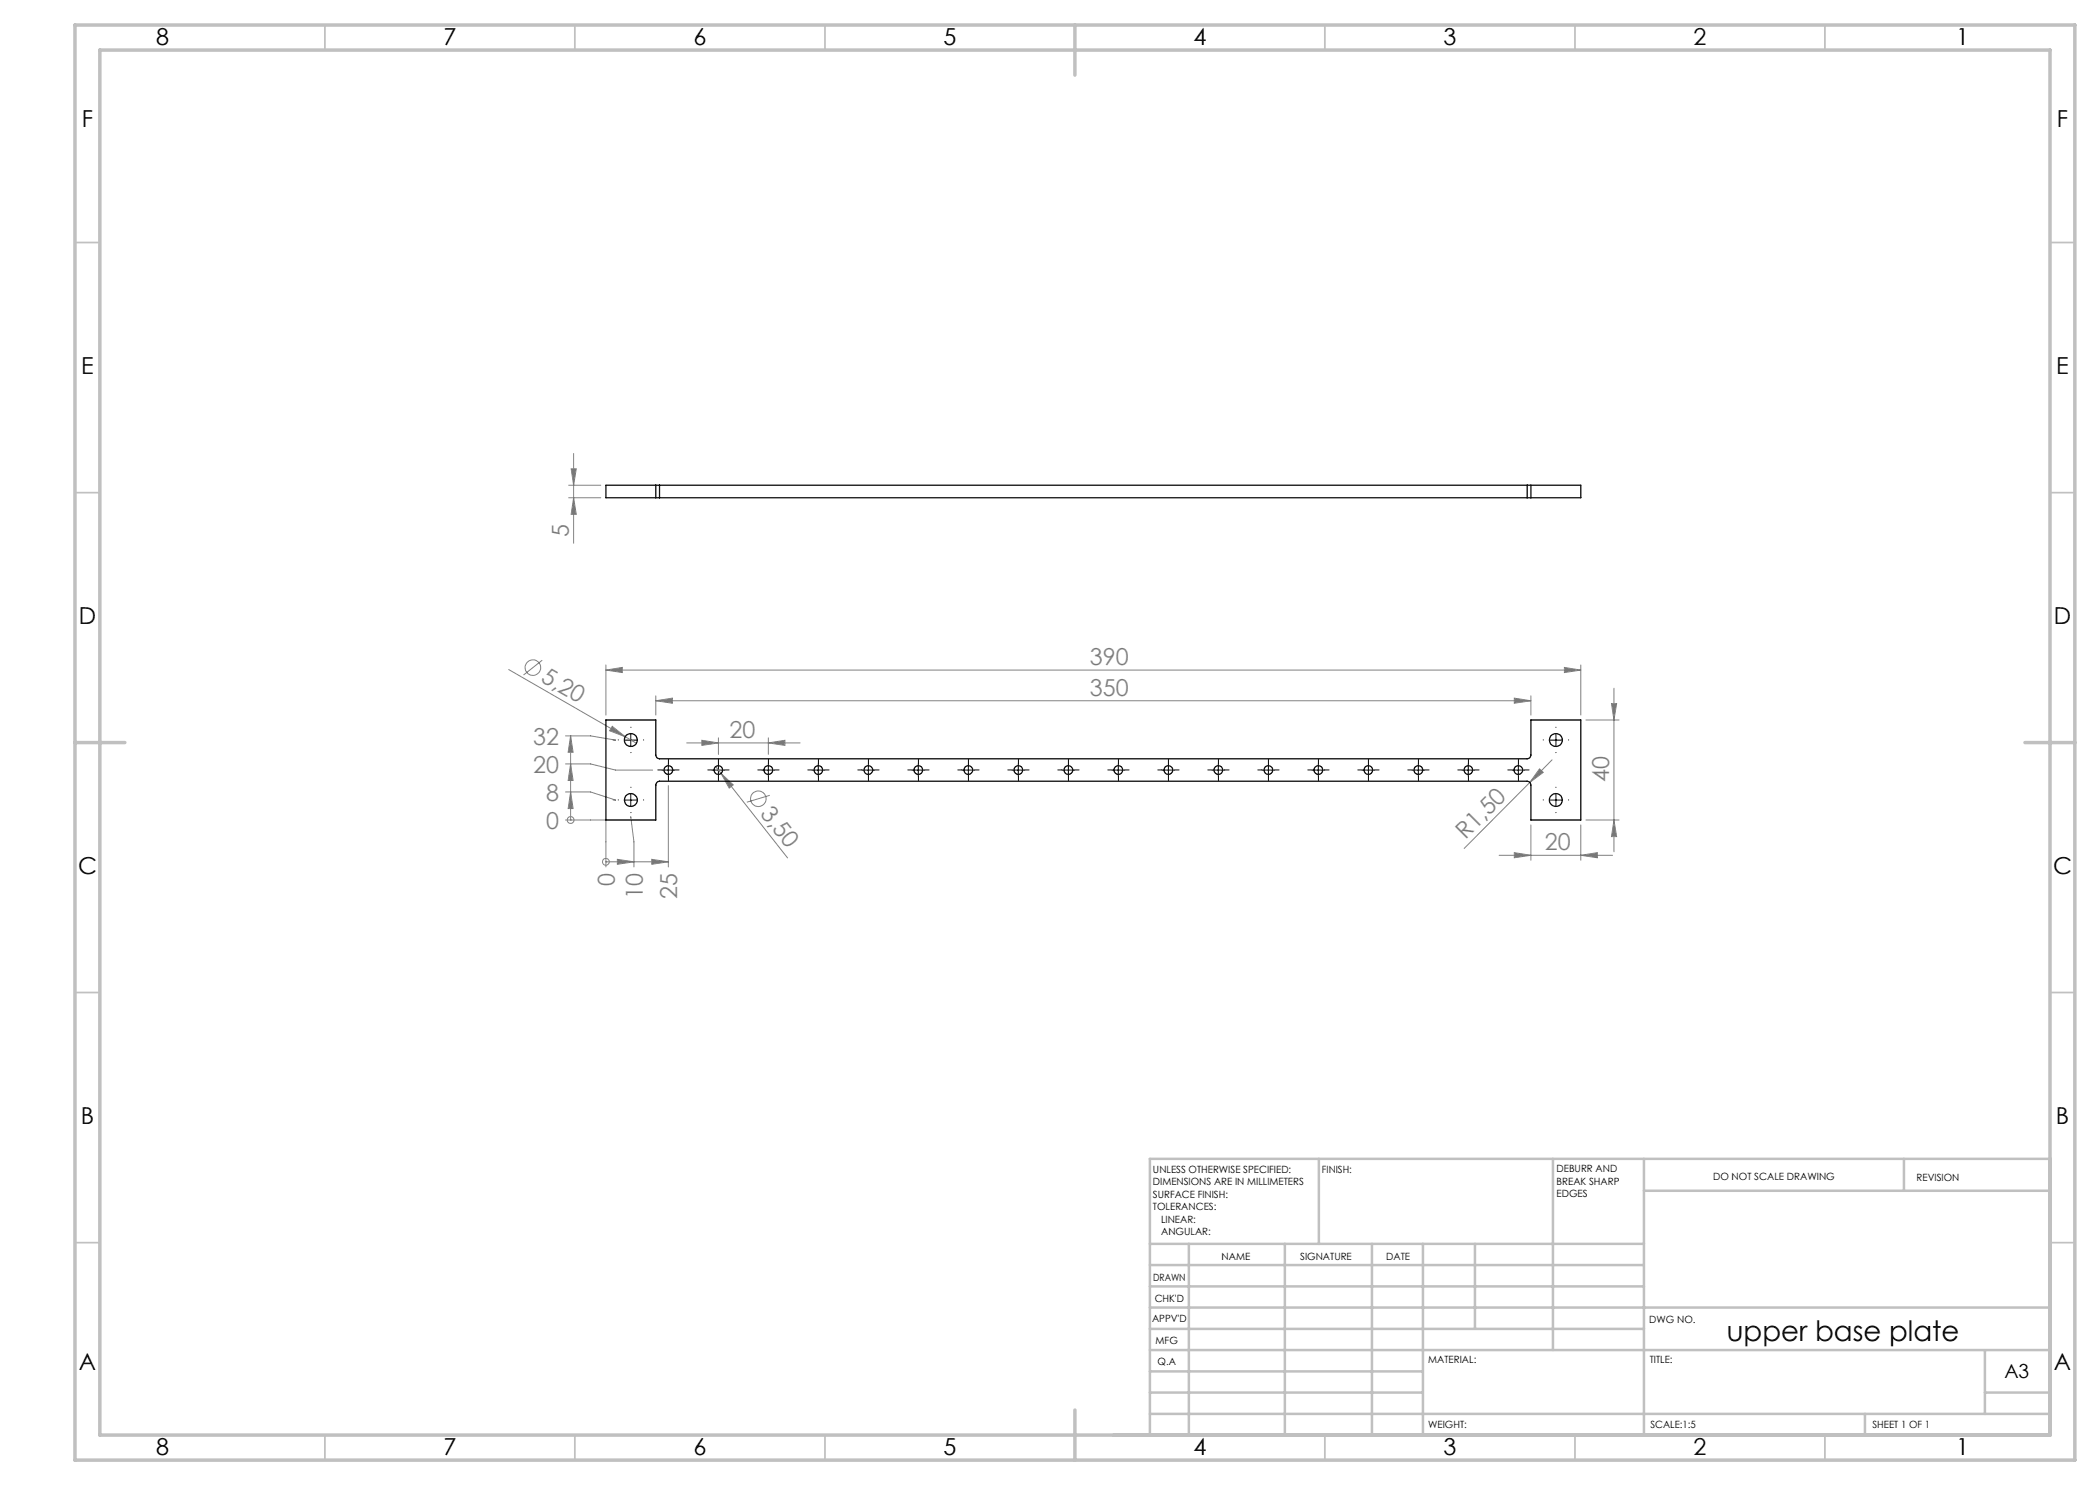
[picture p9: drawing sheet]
<svg xmlns="http://www.w3.org/2000/svg" width="420mm" height="297mm" viewBox="0 0 420 297" stroke-linecap="round" stroke-linejoin="round" font-family="sans-serif">
<g fill="none" stroke="#808080" stroke-width=".2">
<path d="M113.7 99.6h6.5M113.7 97h6.5M114.2 93.8h1.1l-.6 3.2zM114.7 90.7v18M114.7 99.6l.6 3.3h-1.1zM101.7 133.9l23.4 13.5M108.4 132l-3.7 3M121.2 134l3.3-.5v1zM121.2 133v10M121.2 134h195M131.2 139.2v3.8M302.9 139.6l3.3 .6-3.3 .4z"/>
<path d="M306.2 139.2v3.8M312.9 133.5l3.3 .5-3.3 .5zM316.2 133v10M322.8 137.7v32.7M113.1 158.4h5l5 1.6h-.5M113.1 152.8h5l5 1.2h7.4M113.1 147.2h5l5 .8h-.5M114.1 147.2v16.8M114.1 158.4l.5 3.3h-1zM114.1 152.8l.5 3.3h-1zM114.1 147.2l.5 3.3h-1zM122.4 145.3l2.7 2.1-3.2-1.2z"/>
<path d="M125.1 147.4l2.2 1.3M131.2 140.2l3.3-.6v1zM131.2 140.2h175M133.7 157.1v16.3M137.3 148.6h22.7M140.4 148.1l3.3 .5-3.3 .5zM143.1 153.3l1.1 1.4M143.7 147.6v3.3M144.2 154.7l2.4 2.3-.8 .6zM144.2 154.7l13.3 16.9M153.7 148.6l3.3-.5v1zM153.7 147.6v3.3"/>
<path d="M154 159.1l-4.6 1.3M306 156.5l-13.2 13.2M307.9 153.8l.7 .7-2.6 2zM310.4 152l-4.4 4.5M317.2 144h6.6M322.3 140.7h1l-.5 3.3zM113.1 164h8.1v9.4M114.1 164h.1M121.2 172.4h.1M121.2 172.4h12.5M123.5 171.9l3.3 .5-3.3 .5zM126.2 163.5v-.1l.6 5v5"/>
<path d="M130.4 171.9l3.3 .5-3.3 .5zM299.8 171.1h22.7M302.9 170.5l3.3 .6-3.3 .5zM306.2 165v7M316.2 171.1l3.3-.6v1.1zM316.2 165v7M317.2 164h6.6M322.8 164l.5 3.3h-1z"/>
<circle cx="106.6" cy="133.5" r="1.56"/>
<circle cx="151.7" cy="159.7" r="1.55"/>
<circle cx="114.1" cy="164" r=".69"/>
<circle cx="121.2" cy="172.4" r=".69"/>
</g>
<g fill="none" stroke="#000" stroke-width=".2" stroke-dasharray="15.2 1.3 1.3 1.3">
<path d="M123.7 148h-.1M123.7 160h-.1M126.2 145.5v-.1M126.2 150.5h.1M126.2 157.5v-.1M128.7 148h.1M128.7 160h.1M132.4 154h-.8M133.7 152.7v-.8M133.7 155.2v.9M134.9 154h.9M142.4 154h-.8"/>
<path d="M143.7 152.7v-.8M143.7 155.2v.9M144.9 154h.9M152.4 154h-.8M153.7 152.7v-.8M153.7 155.2v.9M154.9 154h.9M162.4 154h-.8M163.7 152.7v-.8M163.7 155.2v.9M164.9 154h.9M172.4 154h-.8"/>
<path d="M173.7 152.7v-.8M173.7 155.2v.9M174.9 154h.9M182.4 154h-.8M183.7 152.7v-.8M183.7 155.2v.9M184.9 154h.9M192.4 154h-.8M193.7 152.7v-.8M193.7 155.2v.9M194.9 154h.9M202.4 154h-.8"/>
<path d="M203.7 152.7v-.8M203.7 155.2v.9M204.9 154h.9M212.4 154h-.8M213.7 152.7v-.8M213.7 155.2v.9M214.9 154h.9M222.4 154h-.8M223.7 152.7v-.8M223.7 155.2v.9M224.9 154h.9M232.4 154h-.8"/>
<path d="M233.7 152.7v-.8M233.7 155.2v.9M234.9 154h.9M242.4 154h-.8M243.7 152.7v-.8M243.7 155.2v.9M244.9 154h.9M252.4 154h-.8M253.7 152.7v-.8M253.7 155.2v.9M254.9 154h.9M262.4 154h-.8"/>
<path d="M263.7 152.7v-.8M263.7 155.2v.9M264.9 154h.9M272.4 154h-.8M273.7 152.7v-.8M273.7 155.2v.9M274.9 154h.9M282.4 154h-.8M283.7 152.7v-.8M283.7 155.2v.9M284.9 154h.9M292.4 154h-.8"/>
<path d="M293.7 152.7v-.8M293.7 155.2v.9M294.9 154h.9M302.4 154h-.8M303.7 152.7v-.8M303.7 155.2v.9M304.9 154h.9M308.7 148h-.1M308.7 160h-.1M311.2 145.5v-.1M311.2 150.5h.1M311.2 157.5v-.1"/>
<path d="M313.7 148h.1M313.7 160h.1M126.2 162.5h.1M311.2 162.5h.1"/>
</g>
<g fill="none" stroke="#000" stroke-width=".2">
<path d="M124.9 148h2.5M126.2 146.8v2.5M126.2 158.7v2.6M132.4 154h2.5M133.7 152.7v2.6M142.4 154h2.5M143.7 152.7v2.6M152.4 154h2.5M153.7 152.7v2.6M162.4 154h2.5M163.7 152.7v2.6M172.4 154h2.5"/>
<path d="M173.7 152.7v2.6M182.4 154h2.5M183.7 152.7v2.6M192.4 154h2.5M193.7 152.7v2.6M202.4 154h2.5M203.7 152.7v2.6M212.4 154h2.5M213.7 152.7v2.6M222.4 154h2.5M223.7 152.7v2.6M232.4 154h2.5"/>
<path d="M233.7 152.7v2.6M242.4 154h2.5M243.7 152.7v2.6M252.4 154h2.5M253.7 152.7v2.6M262.4 154h2.5M263.7 152.7v2.6M272.4 154h2.5M273.7 152.7v2.6M282.4 154h2.5M283.7 152.7v2.6M292.4 154h2.5"/>
<path d="M293.7 152.7v2.6M302.4 154h2.5M303.7 152.7v2.6M309.9 148h2.5M311.2 146.8v2.5M311.2 158.7v2.6M124.9 160h2.5M309.9 160h2.5"/>
</g>
<g fill="none" stroke="#c0c0c0" stroke-width=".35">
<path d="M65 5v5M115 5v5M165 5v5M265 5v5M315 5v5M365 5v5M15 48.5h5M410 48.5h5M15 98.5h5M410 98.5h5M15 198.5h5M410 198.5h5"/>
<path d="M15 248.5h5M410 248.5h5M65 287v5M115 287v5M165 287v5M265 287v5M315 287v5M365 287v5"/>
</g>
<g fill="none" stroke="#c0c0c0" stroke-width=".5">
<path d="M263.8 231.8v17M310.6 231.8v38.2M328.8 231.8v55.2M328.8 238.2h81.2M380.8 231.8v6.4M410 231.8h-180v55.2M230 248.8h98.8M230 257.3h98.8M230 253h98.8M237.8 248.8v38.2M257 248.8v38.2M274.4 248.8v38.2"/>
<path d="M284.6 248.8v38.2M295 248.8v17M230 265.8h98.8M230 261.5h180M230 278.5h54.6M230 274.3h54.6M230 270h180M397 278.5h13M397 270v12.8M230 282.8h180M373 282.8v4.2"/>
</g>
<path d="M15 5h400v287h-400zM20 10h390v277h-390zM215 5v10M15 148.5h10M405 148.5h10M215 282v10" fill="none" stroke="#c0c0c0" stroke-width=".7"/>
<g fill="#808080">
<path d="M122.4 145.3l2.7 2.1-3.2-1.2z"/>
<path d="M307.9 153.8l.7 .7-2.6 2z"/>
<path d="M144.2 154.7l2.4 2.3-.8 .6z"/>
<path d="M114.1 158.4l.5 3.3h-1zM114.1 152.8l.5 3.3h-1zM114.1 147.2l.5 3.3h-1z"/>
<path d="M123.5 171.9l3.3 .5-3.3 .5zM130.4 171.9l3.3 .5-3.3 .5z"/>
<path d="M316.2 171.1l3.3-.6v1.1zM302.9 170.5l3.3 .6-3.3 .5z"/>
<path d="M153.7 148.6l3.3-.5v1zM140.4 148.1l3.3 .5-3.3 .5z"/>
<path d="M114.7 99.6l.6 3.3h-1.1zM114.2 93.8h1.1l-.6 3.2z"/>
<path d="M322.3 140.7h1l-.5 3.3zM322.8 164l.5 3.3h-1z"/>
<path d="M121.2 134l3.3-.5v1zM312.9 133.5l3.3 .5-3.3 .5zM131.2 140.2l3.3-.6v1zM302.9 139.6l3.3 .6-3.3 .4z"/>
</g>
<g fill="none" stroke="#000" stroke-width=".25">
<path d="M131.2 99.6h.7M131.2 97h.7M131.2 97v2.6M131.2 97h-10v2.6h10M131.9 99.6h173.5M131.9 97h173.5M131.9 97v2.6M305.4 99.6h.8M305.4 97h.8M305.4 97v2.6M306.2 97v2.6M306.2 97h10v2.6h-10"/>
<path d="M121.2 144h10v7a.72 .72 0 0 0 .7 .8h173.5a.72 .72 0 0 0 .8-.8v-7h10v20h-10v-7a.78 .78 0 0 0-.8-.8h-173.5a.78 .78 0 0 0-.7 .8v7h-10z"/>
<circle cx="126.2" cy="148" r="1.3"/>
<circle cx="133.7" cy="154" r=".88"/>
<circle cx="143.7" cy="154" r=".87"/>
<circle cx="153.7" cy="154" r=".88"/>
<circle cx="163.7" cy="154" r=".88"/>
<circle cx="173.7" cy="154" r=".89"/>
<circle cx="183.7" cy="154" r=".87"/>
<circle cx="193.7" cy="154" r=".87"/>
<circle cx="203.7" cy="154" r=".88"/>
<circle cx="213.7" cy="154" r=".89"/>
<circle cx="223.7" cy="154" r=".89"/>
<circle cx="233.7" cy="154" r=".88"/>
<circle cx="243.7" cy="154" r=".87"/>
<circle cx="253.7" cy="154" r=".87"/>
<circle cx="263.7" cy="154" r=".89"/>
<circle cx="273.7" cy="154" r=".88"/>
<circle cx="283.7" cy="154" r=".88"/>
<circle cx="293.7" cy="154" r=".87"/>
<circle cx="303.7" cy="154" r=".88"/>
<circle cx="311.2" cy="148" r="1.3"/>
<circle cx="126.2" cy="160" r="1.29"/>
<circle cx="311.2" cy="160" r="1.29"/>
</g>
<text font-size="5.6" x="345.4" y="268.2">upper base plate</text>
<g font-size="4.7">
<text x="31.2" y="9">8</text>
<text x="88.7" y="9">7</text>
<text x="138.7" y="9">6</text>
<text x="188.7" y="9">5</text>
<text x="238.7" y="9">4</text>
<text x="288.7" y="9">3</text>
<text x="338.7" y="9">2</text>
<text x="391.2" y="9">1</text>
<text x="16.4" y="25.5">F</text>
<text x="411.4" y="25.5">F</text>
<text x="16.3" y="74.7">E</text>
<text x="411.2" y="74.7">E</text>
<text x="15.8" y="124.7">D</text>
<text x="410.8" y="124.7">D</text>
<text x="15.6" y="174.7">C</text>
<text x="410.6" y="174.7">C</text>
<text x="16.2" y="224.7">B</text>
<text x="411.2" y="224.7">B</text>
<text x="15.8" y="274">A</text>
<text x="410.8" y="274">A</text>
<text x="31.2" y="291">8</text>
<text x="88.7" y="291">7</text>
<text x="138.7" y="291">6</text>
<text x="188.7" y="291">5</text>
<text x="238.7" y="291">4</text>
<text x="288.7" y="291">3</text>
<text x="338.7" y="291">2</text>
<text x="391.2" y="291">1</text>
</g>
<g font-size="4.7" fill="#808080">
<text x="113.7" y="107.4" transform="rotate(-90 113.7 107.4)">5</text>
<text x="108" y="136.3" transform="rotate(30 108 136.3)">5,20</text>
<text x="218" y="133">390</text>
<text x="218" y="139.1">350</text>
<text x="106.7" y="148.9">32</text>
<text x="145.9" y="147.5">20</text>
<text x="106.7" y="154.5">20</text>
<text x="109.2" y="160.1">8</text>
<text x="321.8" y="156.5" transform="rotate(-90 321.8 156.5)">40</text>
<text x="109.2" y="165.8">0</text>
<text x="151.9" y="162.8" transform="rotate(52 151.9 162.8)">3,50</text>
<text x="293.1" y="168" transform="rotate(-45 293.1 168)">R1,50</text>
<text x="309" y="170">20</text>
<text x="123" y="177.2" transform="rotate(-90 123 177.2)">0</text>
<text x="128.6" y="179.8" transform="rotate(-90 128.6 179.8)">10</text>
<text x="135.5" y="179.8" transform="rotate(-90 135.5 179.8)">25</text>
</g>
<text font-size="3.9" x="400.9" y="275.5">A3</text>
<g font-size="2">
<text x="230.6" y="234.6">UNLESS OTHERWISE SPECIFIED:</text>
<text x="230.6" y="237.1">DIMENSIONS ARE IN MILLIMETERS</text>
<text x="230.6" y="239.6">SURFACE FINISH:</text>
<text x="264.4" y="234.6">FINISH:</text>
<text x="311.3" y="234.5">DEBURR AND</text>
<text x="311.3" y="237">BREAK SHARP</text>
<text x="311.3" y="239.5">EDGES</text>
<text x="342.6" y="236">DO NOT SCALE DRAWING</text>
<text x="383.3" y="236.2">REVISION</text>
<text x="230.6" y="242.1">TOLERANCES:</text>
<text x="232.2" y="244.6">LINEAR:</text>
<text x="232.2" y="247.1">ANGULAR:</text>
<text x="244.3" y="252">NAME</text>
<text x="260" y="251.9">SIGNATURE</text>
<text x="277.2" y="251.9">DATE</text>
<text x="230.6" y="256.1">DRAWN</text>
<text x="230.9" y="260.3">CHK'D</text>
<text x="230.4" y="264.4">APPV'D</text>
<text x="231.1" y="268.8">MFG</text>
<text x="329.8" y="264.6">DWG NO.</text>
<text x="231.5" y="273">Q.A</text>
<text x="285.6" y="272.5">MATERIAL:</text>
<text x="330" y="272.5">TITLE:</text>
<text x="285.6" y="285.5">WEIGHT:</text>
<text x="330.1" y="285.6">SCALE:1:5</text>
<text x="374.5" y="285.6">SHEET 1 OF 1</text>
</g>
</svg>
